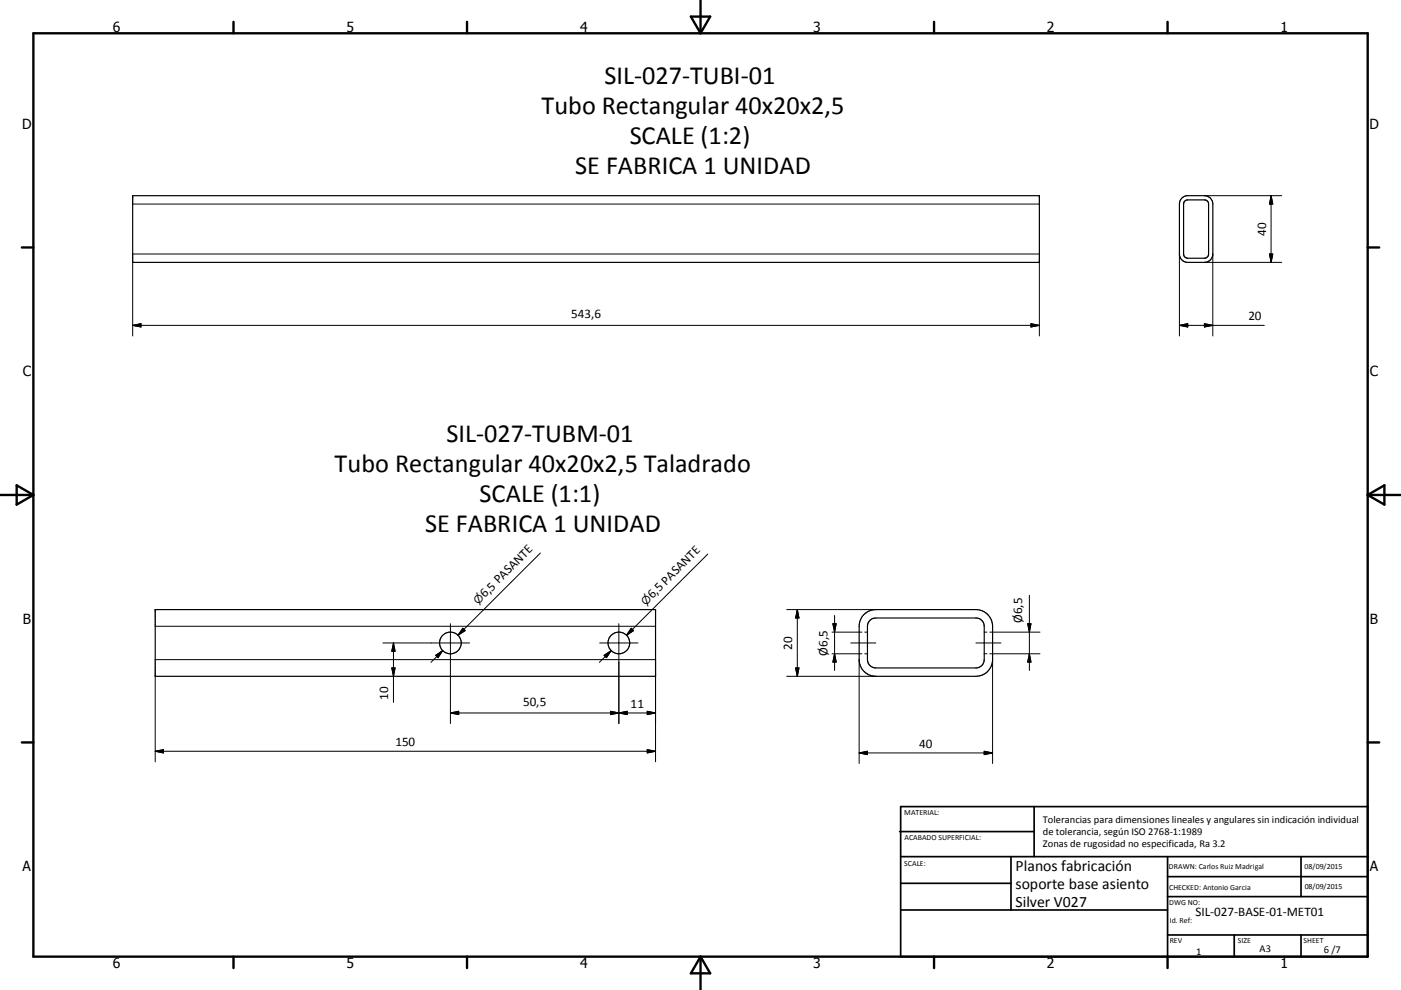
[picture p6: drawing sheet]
<svg xmlns="http://www.w3.org/2000/svg" width="420mm" height="297mm" viewBox="0 0 420 297" stroke-linecap="round" stroke-linejoin="round" font-family="sans-serif">
<g fill="none" stroke="#000" stroke-width=".36">
<path d="M39.8 58.7h271.8v20h-271.8zM354.2 59.6l.8-.7 .7-.2h5.4a2.49 2.49 0 0 1 2.5 2.5v15a2.54 2.54 0 0 1-2.5 2.5h-5a2.5 2.5 0 0 1-2.5-2.5v-15zM355.2 60.3l.9-.3h5a1.22 1.22 0 0 1 1.2 1.2v15a1.26 1.26 0 0 1-1.2 1.3h-5a1.26 1.26 0 0 1-1.3-1.3v-15zM46.5 182.9h150v20h-150zM258.9 184.5a5.1 5.1 0 0 1 3.7-1.6h30a5 5 0 0 1 5 5v10a5.1 5.1 0 0 1-5 5h-30a5 5 0 0 1-5-5v-10.5l.4-1.5zM260.7 186.3l.8-.7 1.1-.2h30a2.5 2.5 0 0 1 2.5 2.5v10a2.5 2.5 0 0 1-2.5 2.5h-30a2.51 2.51 0 0 1-2.5-2.5v-10l.1-.7z"/>
<circle cx="135" cy="192.9" r="3.3"/>
<circle cx="185.5" cy="192.9" r="3.3"/>
</g>
<g fill="none" stroke="#000" stroke-width=".3">
<path d="M361.1 58.7h23.2M381.1 58.7l.5 2.5h-1zM381.1 58.7v20M39.8 76.2h271.8M39.8 61.2h271.8M39.8 78.7v22.1M311.6 78.7v22.1M353.6 76.2v24.6M361.1 78.7h23.2M363.6 76.2v24.6M380.6 76.2h1l-.5 2.5zM39.8 97.6h271.8"/>
<path d="M39.8 97.6l2.5-.5v1zM309.1 97.1l2.5 .5-2.5 .5zM353.6 97.6h25.5M353.6 97.6l2.5-.5v1zM361.1 97.1l2.5 .5-2.5 .5zM162 165.9l-24.7 24.7M212.2 166.2l-24.4 24.4M308.6 178.6v22.6M46.5 187.9h150M46.5 197.9h150v30.7M114.8 192.9h26M118 192.9v17.8"/>
<path d="M118 192.9l.4 2.5h-.9zM130.6 196.6l2.1-1.4-1.4 2.1zM132.7 195.2l-3.5 3.5M135 187.1v30M138.7 188.5l.8 .7-2.2 1.4zM139.1 188.8l-1.8 1.8M179.8 192.9h11.5M181.1 196.6l2.2-1.4-1.5 2.1zM183.3 195.2l-3.6 3.5M185.5 187.1v30M189.2 188.5l.8 .7-2.2 1.4zM235.9 182.9h26.7"/>
<path d="M239 182.9v20M239 182.9l.5 2.5h-1zM249.4 196.1h9M249.4 189.6h9M249.7 187.1h1l-.5 2.5zM250.2 184.6v16.6M250.2 196.1l.5 2.5h-1zM255.1 192.9h7.5M257.6 197.9v31.2M259.3 196.1h.8M259.3 189.6h.8M292.6 192.9h7.5"/>
<path d="M295.1 196.1h.8M295.1 189.6h.8M296.8 196.1h15M296.8 189.6h15M297.6 197.9v31.2M308.1 187.1h1l-.5 2.5zM308.6 196.1l.5 2.5h-1zM46.5 202.9v25.7M117.5 200.4h.9l-.4 2.5zM135 213.9h61.5M135 213.9l2.5-.5v1zM183 213.4l2.5 .5-2.5 .5z"/>
<path d="M185.5 213.9l2.5-.5v1zM194 213.4l2.5 .5-2.5 .5zM235.9 202.9h26.7M238.5 200.4h1l-.5 2.5zM46.5 225.4h150M46.5 225.4l2.5-.5v1zM194 224.9l2.5 .5-2.5 .5zM257.6 225.9h40M257.6 225.9l2.5-.5v1zM295.1 225.4l2.5 .5-2.5 .5z"/>
</g>
<g fill="none" stroke="#000" stroke-width=".71">
<path d="M10 10h400v277h-400zM70 6.6v3.4M140 6.6v3.4M207.1 5h5.8l-2.9 5zM210 0v10M280 6.6v3.4M350 6.6v3.4M6.6 74.2h3.4M410 74.2h3.5M0 148.5h10M5 145.6l5 2.9-5 2.9zM410 148.5h10.1"/>
<path d="M410 148.5l5.1-2.9v5.8zM6.6 222.7h3.4M410 222.7h3.5M70 287v3.4M140 287v3.4M210 287v10M210 287l2.9 5h-5.8zM280 287v3.4M350 287v3.4"/>
</g>
<g fill="none" stroke="#000" stroke-width=".51">
<path d="M269.7 249.5h40.3M270 242h140v45h-140zM270 257h140M303.1 257v16M310 242v15M350 257v30M390.1 257v12M270 265h33.1M270 273h80M350 269h60M350 263h60M350 280.5h60"/>
<path d="M370 280.5v6.5M390.1 280.5v6.5"/>
</g>
<g fill="#000" stroke="#000" stroke-width=".3">
<path d="M380.6 76.2h1l-.5 2.5zM381.1 58.7l.5 2.5h-1zM39.8 97.6l2.5-.5v1zM309.1 97.1l2.5 .5-2.5 .5zM353.6 97.6l2.5-.5v1zM361.1 97.1l2.5 .5-2.5 .5zM118 192.9l.4 2.5h-.9zM130.6 196.6l2.1-1.4-1.4 2.1zM138.7 188.5l.8 .7-2.2 1.4zM181.1 196.6l2.2-1.4-1.5 2.1zM189.2 188.5l.8 .7-2.2 1.4zM239 182.9l.5 2.5h-1z"/>
<path d="M249.7 187.1h1l-.5 2.5zM250.2 196.1l.5 2.5h-1zM308.1 187.1h1l-.5 2.5zM308.6 196.1l.5 2.5h-1zM117.5 200.4h.9l-.4 2.5zM135 213.9l2.5-.5v1zM183 213.4l2.5 .5-2.5 .5zM185.5 213.9l2.5-.5v1zM194 213.4l2.5 .5-2.5 .5zM238.5 200.4h1l-.5 2.5zM46.5 225.4l2.5-.5v1zM194 224.9l2.5 .5-2.5 .5z"/>
<path d="M257.6 225.9l2.5-.5v1zM295.1 225.4l2.5 .5-2.5 .5z"/>
</g>
<g font-size="7.9">
<text x="181.2" y="25.3">SIL-027-TUBI-01</text>
<text x="162.3" y="34.3">Tubo Rectangular 40x20x2,5</text>
<text x="188.8" y="43.3">SCALE (1:2)</text>
<text x="172.5" y="52.2">SE FABRICA 1 UNIDAD</text>
<text x="133.9" y="132.7">SIL-027-TUBM-01</text>
<text x="100.3" y="141.6">Tubo Rectangular 40x20x2,5 Taladrado</text>
<text x="143.8" y="150.6">SCALE (1:1)</text>
<text x="127.4" y="159.6">SE FABRICA 1 UNIDAD</text>
</g>
<g font-size="4.7">
<text x="304.5" y="261.2">Planos fabricación</text>
<text x="304.5" y="266.6">soporte base asiento</text>
<text x="304.5" y="272">Silver V027</text>
</g>
<g font-size="4.2">
<text x="33.9" y="9.6">6</text>
<text x="103.9" y="9.6">5</text>
<text x="173.9" y="9.6">4</text>
<text x="243.8" y="9.6">3</text>
<text x="313.9" y="9.6">2</text>
<text x="383.9" y="9.6">1</text>
<text x="6.7" y="38.7">D</text>
<text x="410.5" y="38.7">D</text>
<text x="6.9" y="112.9">C</text>
<text x="410.7" y="112.9">C</text>
<text x="6.9" y="187.1">B</text>
<text x="410.7" y="187.1">B</text>
<text x="6.8" y="261.4">A</text>
<text x="410.7" y="261.4">A</text>
<text x="33.9" y="290.4">6</text>
<text x="103.9" y="290.4">5</text>
<text x="173.9" y="290.4">4</text>
<text x="243.8" y="290.4">3</text>
<text x="313.9" y="290.4">2</text>
<text x="383.9" y="290.4">1</text>
</g>
<g font-size="3.9">
<text x="379.6" y="70.7" transform="rotate(-90 379.6 70.7)">40</text>
<text x="171.2" y="95.5">543,6</text>
<text x="374.3" y="96.1">20</text>
<text x="145.4" y="179.5" transform="rotate(-45 145.4 179.5)">6,5 PASANTE</text>
<text x="195.6" y="179.8" transform="rotate(-45 195.6 179.8)">6,5 PASANTE</text>
<text x="306.5" y="186.9" transform="rotate(-90 306.5 186.9)">Ø6,5</text>
<text x="237.5" y="194.9" transform="rotate(-90 237.5 194.9)">20</text>
<text x="248.1" y="196.7" transform="rotate(-90 248.1 196.7)">Ø6,5</text>
<text x="116.4" y="210" transform="rotate(-90 116.4 210)">10</text>
<text x="156.8" y="211.8">50,5</text>
<text x="189.1" y="212.3">11</text>
<text x="118.5" y="223.8">150</text>
<text x="275.6" y="224.3">40</text>
<text x="358.4" y="274.9">SIL-027-BASE-01-MET01</text>
</g>
<g font-size="3.3">
<text x="143.3" y="181.5" transform="rotate(-45 143.3 181.5)">⌀</text>
<text x="193.6" y="181.9" transform="rotate(-45 193.6 181.9)">⌀</text>
</g>
<g font-size="3.1">
<text x="312.7" y="246.8">Tolerancias para dimensiones lineales y angulares sin indicación individual</text>
<text x="312.7" y="250.4">de tolerancia, según ISO 2768-1:1989</text>
<text x="312.7" y="254">Zonas de rugosidad no especificada, Ra 3.2</text>
<text x="358.6" y="286.5">1</text>
<text x="377.6" y="285.6">A3</text>
<text x="396.9" y="285.9">6 /7</text>
</g>
<g font-size="2.4">
<text x="271.1" y="244.4">MATERIAL:</text>
<text x="271.2" y="252">ACABADO SUPERFICIAL:</text>
<text x="271.1" y="259.7">SCALE:</text>
<text x="350.4" y="260.8">DRAWN: Carlos Ruiz Madrigal</text>
<text x="391.1" y="260.6">08/09/2015</text>
<text x="350.5" y="267">CHECKED: Antonio Garcia</text>
<text x="391.2" y="266.7">08/09/2015</text>
<text x="350.5" y="271.4">DWG NO:</text>
<text x="350.7" y="276.9">Id. Ref:</text>
<text x="350.7" y="282.8">REV</text>
<text x="371.1" y="282.9">SIZE</text>
<text x="390.8" y="283">SHEET</text>
</g>
</svg>
